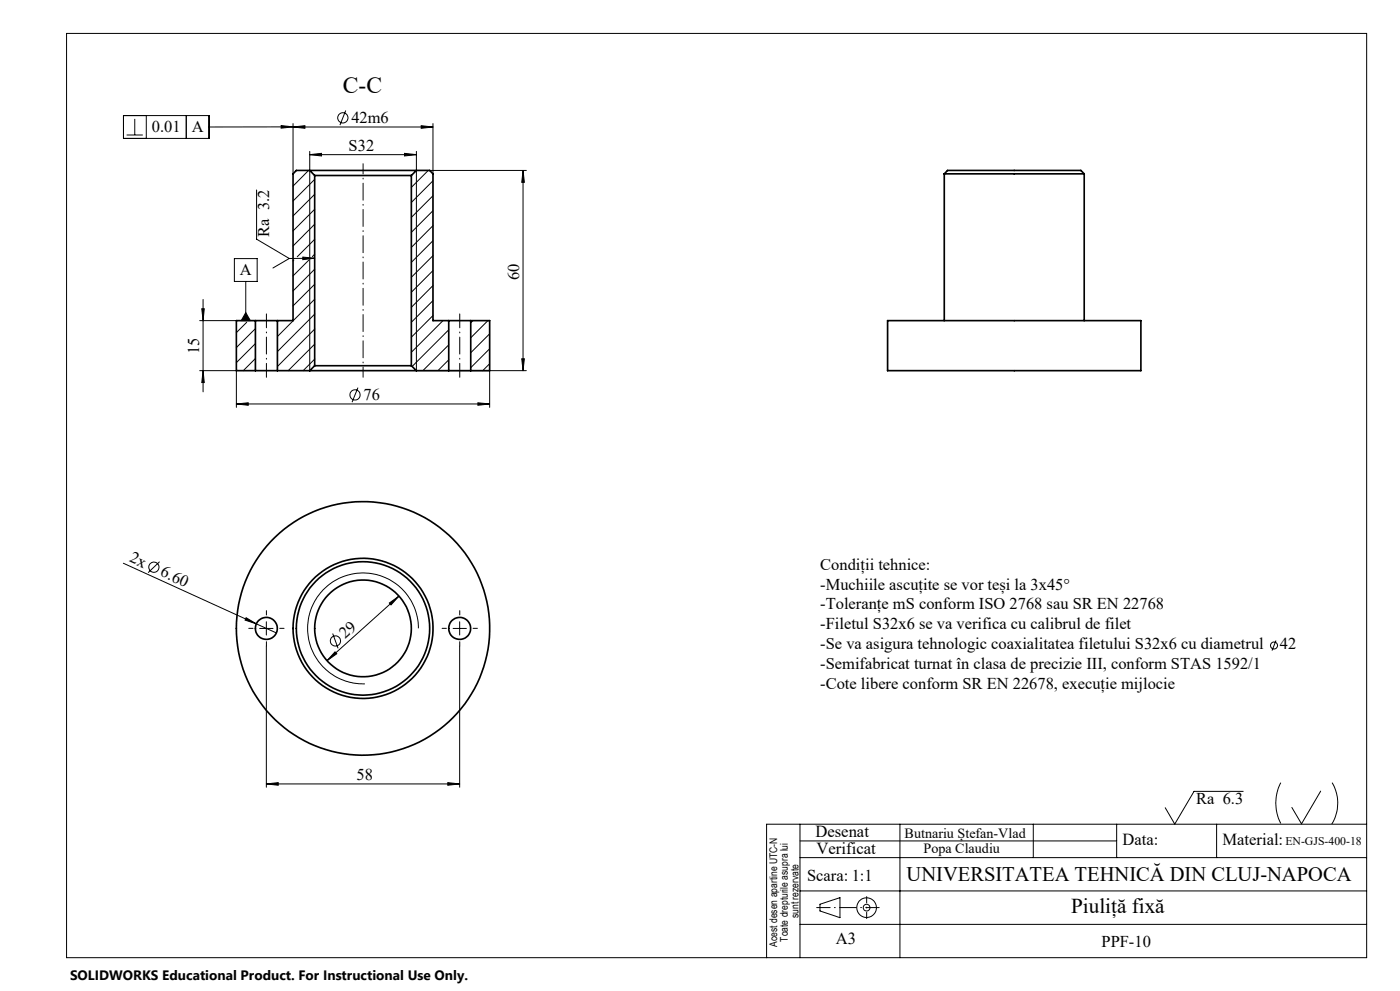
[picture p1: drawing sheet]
<svg xmlns="http://www.w3.org/2000/svg" width="420mm" height="297mm" viewBox="0 0 420 297" stroke-linecap="round" stroke-linejoin="round" font-family="sans-serif">
<g fill="none" stroke="#000" stroke-width=".3">
<path d="M20 10h390v277h-390zM37 34.6h25.8v6.9h-25.8zM40.4 35.6v4.9M43.9 34.6v6.9M55.9 34.6v6.9M62.8 38.1h67.1M84.3 37.6l3.6 .4-3.6 .4zM87.9 38.1l3.6-.4v.7zM87.9 37v15.1M103.7 33.1l-1.7 4.4M126.4 37.7l3.5 .4-3.5 .3zM129.9 37v15.1"/>
<path d="M38 40.5h4.8M77 56.9v14.8l9.8 5.8M92.6 51.1l-4.7 4.7M92.9 46.4l3.5-.4v.7zM92.9 45.4v65.7M92.9 46.4h32M94.4 53.8l-6.5 6.5M94.4 58.2l-6.5 6.5M121.4 46l3.5 .4-3.5 .3zM124.9 45.4v65.7h33M124.9 51.1h33M128.5 51.1l-5.1 5.1"/>
<path d="M129.9 54.2l-6.5 6.5M129.9 58.7l-6.5 6.5M156.9 51.1l.4 3.5h-.8zM156.9 51.1v60M70.3 77.5h6.9v6.8h-6.9zM86.8 77.5l-4.9 2.8M88.2 78l-.3 .2M90.8 77l3.6 .4-3.6 .4zM92.7 77.9l-4.8 4.8M94.4 77.4l-7.6 .1M94.4 76.2l-.7 .7M94.4 62.7l-6.5 6.5"/>
<path d="M94.4 67.2l-6.5 6.5M94.4 71.7l-5.2 5.2M129.9 63.1l-6.5 6.5M129.9 67.6l-6.5 6.6M129.9 72.1l-6.5 6.5M129.9 76.6l-6.5 6.5M59.9 96.1h11M60.5 92.5h.8l-.4 3.6zM60.9 89.7v27.7M73.7 93.7l1.4 2.4h-2.7zM73.7 84.3v11.8M74 96.6l-3.1 3.1"/>
<path d="M76.6 98.5l-5.7 5.7M83.5 96.1l-.3 .3M94.4 85.2l-6.5 6.5M94.4 94.2l-11.2 11.2M94.4 98.6l-11.2 11.3M94.4 89.7l-11.2 11.2M94.4 80.7l-6.5 6.5M129.9 81.1l-6.5 6.5M129.9 85.6l-6.5 6.5M129.9 90.1l-6.5 6.5M129.9 94.6l-6.5 6.5M132.9 96.1l-9.5 9.5"/>
<path d="M134.6 98.8l-11 11M141.9 96.1l-.7 .7M146.4 96.1l-5.2 5.1M59.9 111.1h11v11M60.9 111.1l.4 3.5h-.8zM76.6 103l-5.7 5.7M76.6 107.5l-3.6 3.6M94.4 107.6l-3.5 3.5M94.4 103.1l-7.9 8M107.4 116.2l-1.8 4.3M134.6 103.4l-7.7 7.7M134.6 107.8l-3.2 3.3"/>
<path d="M146.9 111.1v11M146.9 100l-5.7 5.7M146.9 104.5l-5.7 5.7M146.9 109l-2.1 2.1M156.5 107.5h.8l-.4 3.6zM70.9 121.1l3.6-.4v.8zM70.9 121.1h76M143.4 120.7l3.5 .4-3.5 .4zM37 168.8l39.9 18.2M47.9 168.3l-3.4 3.3M119.7 178.6l-21.6 19.4M73.8 185.1l3.1 1.9-3.4-1.2z"/>
<path d="M76.9 187l6 2.7M77.9 188.3h4M79.9 186.3v4M79.9 193.6v42.3M99.8 189.9l1.6 4.4M100.5 195.4l.5 .5-2.9 2.1zM116.8 180.7l2.9-2.1-2.4 2.7zM125.5 188.3a16.6 16.6 0 0 0-16.8-16.6 16.6 16.6 0 0 0-16.4 17 16.6 16.6 0 0 0 17.2 16.3M135.9 188.3h4M137.9 186.3v4M137.9 193.6v42.3M382.8 192l-1.2 3"/>
<path d="M79.9 234.9l3.6-.3v.7zM79.9 234.9h58M134.3 234.6l3.6 .3-3.6 .4zM373 237.2h-14.8l-5.8 9.8-2.8-4.9M384.2 234.6a13.1 13.1 0 0 0 0 12.2M396.2 237.1l-5.7 9.8-2.9-4.9M399.6 234.6a12 12 0 0 1-.1 12.4M240 252h95M240 247v40M240 257h170M270 247v40M310 247v10"/>
<path d="M335 247v10M365 247v10M410 247h-180v40M240 267h170M240 277h170M246 271l6-2v6l-6-2z"/>
<circle cx="102.9" cy="35.3" r="1.53"/>
<circle cx="106.5" cy="118.4" r="1.55"/>
<circle cx="46.2" cy="170" r="1.54"/>
<circle cx="100.6" cy="192.1" r="1.54"/>
<circle cx="382.2" cy="193.5" r="1.06"/>
<circle cx="260" cy="272" r="2.95"/>
<circle cx="260" cy="272" r="1.01"/>
</g>
<path d="M75.9 188.3h-1.3M79.9 184.3v-1.3M79.9 192.3v1.3M83.9 188.3h1.3M133.9 188.3h-1.3M137.9 184.3v-1.3M137.9 192.3v1.3M141.9 188.3h1.3" fill="none" stroke="#000" stroke-width=".3" stroke-dasharray="5.1 1.3 .3 1.3"/>
<path d="M108.9 49.1v64" fill="none" stroke="#000" stroke-width=".3" stroke-dasharray="5.1 1.3 .3 1.3" stroke-dashoffset="2"/>
<path d="M79.9 113.1v-19M137.9 113.1v-19" fill="none" stroke="#000" stroke-width=".3" stroke-dasharray="5.1 1.3 .3 1.3" stroke-dashoffset=".9"/>
<path d="M260 268.7v6.6" fill="none" stroke="#000" stroke-width=".3" stroke-dasharray="5.1 1.3 .3 1.3" stroke-dashoffset="3.2"/>
<path d="M245 272h18.8" fill="none" stroke="#000" stroke-width=".3" stroke-dasharray="5.1 1.3 .3 1.3" stroke-dashoffset="1"/>
<g fill="#000">
<path d="M90.8 77l3.6 .4-3.6 .4zM73.8 185.1l3.1 1.9-3.4-1.2z"/>
<path d="M84.3 37.6l3.6 .4-3.6 .4zM73.7 93.7l1.4 2.4h-2.7z"/>
<path d="M87.9 38.1l3.6-.4v.7zM126.4 37.7l3.5 .4-3.5 .3z"/>
<path d="M121.4 46l3.5 .4-3.5 .3zM92.9 46.4l3.5-.4v.7z"/>
<path d="M156.9 51.1l.4 3.5h-.8zM156.5 107.5h.8l-.4 3.6z"/>
<path d="M60.5 92.5h.8l-.4 3.6zM60.9 111.1l.4 3.5h-.8z"/>
<path d="M70.9 121.1l3.6-.4v.8zM143.4 120.7l3.5 .4-3.5 .4z"/>
<path d="M116.8 180.7l.5 .6 2.4-2.7zM100.5 195.4l-2.4 2.6 2.9-2.1z"/>
<path d="M79.9 234.9l3.6-.3v.7zM134.3 234.6l3.6 .3-3.6 .4z"/>
</g>
<g fill="none" stroke="#000" stroke-width=".5">
<path d="M92.9 51.1h32M92.9 51.1h-4l-1 1v44h-4.7M92.9 51.1l1.5 1.5M94.4 52.6h29M94.4 52.6v57M123.4 52.6v57M124.9 51.1h4l1 1v44h4.7M124.9 51.1l-1.5 1.5M283.3 52.1h42M283.3 52.1l1-1h40l1 1M283.3 52.1v44M325.3 52.1v44"/>
<path d="M76.6 96.1h6.6M76.6 96.1h-5.7v15h5.7M76.6 96.1v15M83.2 96.1v15M134.6 96.1h6.6M134.6 96.1v15M141.2 96.1h5.7v15h-5.7M141.2 96.1v15M266.3 96.1h76v15h-76zM76.6 111.1h6.6M83.2 111.1h9.7M92.9 111.1h32"/>
<path d="M94.4 109.6h29M94.4 109.6l-1.5 1.5M123.4 109.6l1.5 1.5M124.9 111.1h9.7M134.6 111.1h6.6"/>
<circle cx="79.9" cy="188.3" r="3.3"/>
<circle cx="108.9" cy="188.3" r="20"/>
<circle cx="108.9" cy="188.3" r="14.5"/>
<circle cx="108.9" cy="188.3" r="21"/>
<circle cx="108.9" cy="188.3" r="38"/>
<circle cx="137.9" cy="188.3" r="3.3"/>
</g>
<text font-size="7.1" x="102.9" y="27.9">C-C</text>
<text font-size="6.3" x="321.4" y="273.5">Piuliță fixă</text>
<text font-size="6.2" x="272" y="264.1">UNIVERSITATEA TEHNICĂ DIN CLUJ-NAPOCA</text>
<g font-size="5">
<text x="244.6" y="250.9">Desenat</text>
<text x="245" y="256">Verificat</text>
<text x="336.8" y="253.4">Data:</text>
<text x="366.8" y="253.4">Material:</text>
<text x="242.1" y="264.2">Scara: 1:1</text>
<text x="250.8" y="283">A3</text>
</g>
<g font-size="4.9">
<text x="45.6" y="39.6">0.01</text>
<text x="57.6" y="39.6">A</text>
<text x="105.4" y="36.9">42m6</text>
<text x="104.6" y="45.2">S32</text>
<text x="80.7" y="71" transform="rotate(-90 80.7 71)">Ra 3.2</text>
<text x="72" y="82.5">A</text>
<text x="155.8" y="83.9" transform="rotate(-90 155.8 83.9)">60</text>
<text x="59.8" y="106.2" transform="rotate(-90 59.8 106.2)">15</text>
<text x="109.1" y="119.9">76</text>
<text x="38.6" y="168.2" transform="rotate(24 38.6 168.2)">2x</text>
<text x="47.8" y="172.4" transform="rotate(24 47.8 172.4)">6.60</text>
<text x="246.1" y="170.8">Condiții tehnice:</text>
<text x="246.1" y="176.7">-Muchiile ascuțite se vor teși la 3x45°</text>
<text x="246.1" y="182.6">-Toleranțe mS conform ISO 2768 sau SR EN 22768</text>
<text x="103.6" y="191.5" transform="rotate(-42 103.6 191.5)">29</text>
<text x="246.1" y="188.6">-Filetul S32x6 se va verifica cu calibrul de filet</text>
<text x="246.1" y="194.5">-Se va asigura tehnologic coaxialitatea filetului S32x6 cu diametrul</text>
<text x="384" y="194.5">42</text>
<text x="246.1" y="200.4">-Semifabricat turnat în clasa de precizie III, conform STAS 1592/1</text>
<text x="246.1" y="206.4">-Cote libere conform SR EN 22678, execuție mijlocie</text>
<text x="107" y="233.8">58</text>
<text x="358.9" y="240.9">Ra 6.3</text>
<text x="330.5" y="283.7">PPF-10</text>
</g>
<g font-size="4.2">
<text x="271.4" y="251.1">Butnariu Ștefan-Vlad</text>
<text x="277.1" y="255.6">Popa Claudiu</text>
</g>
<text font-size="4.1" x="21" y="293.7">SOLIDWORKS Educational Product. For Instructional Use Only.</text>
<text font-size="3.5" x="385.6" y="253.3">EN-GJS-400-18</text>
<g font-size="3.2">
<text x="239.5" y="275.1" transform="rotate(-90 239.5 275.1)">sunt rezervate</text>
<text x="233.2" y="283.7" transform="rotate(-90 233.2 283.7)">Acest desen apartine UTC-N</text>
<text x="236.4" y="282.2" transform="rotate(-90 236.4 282.2)">Toate drepturile asupra lui</text>
</g>
</svg>
